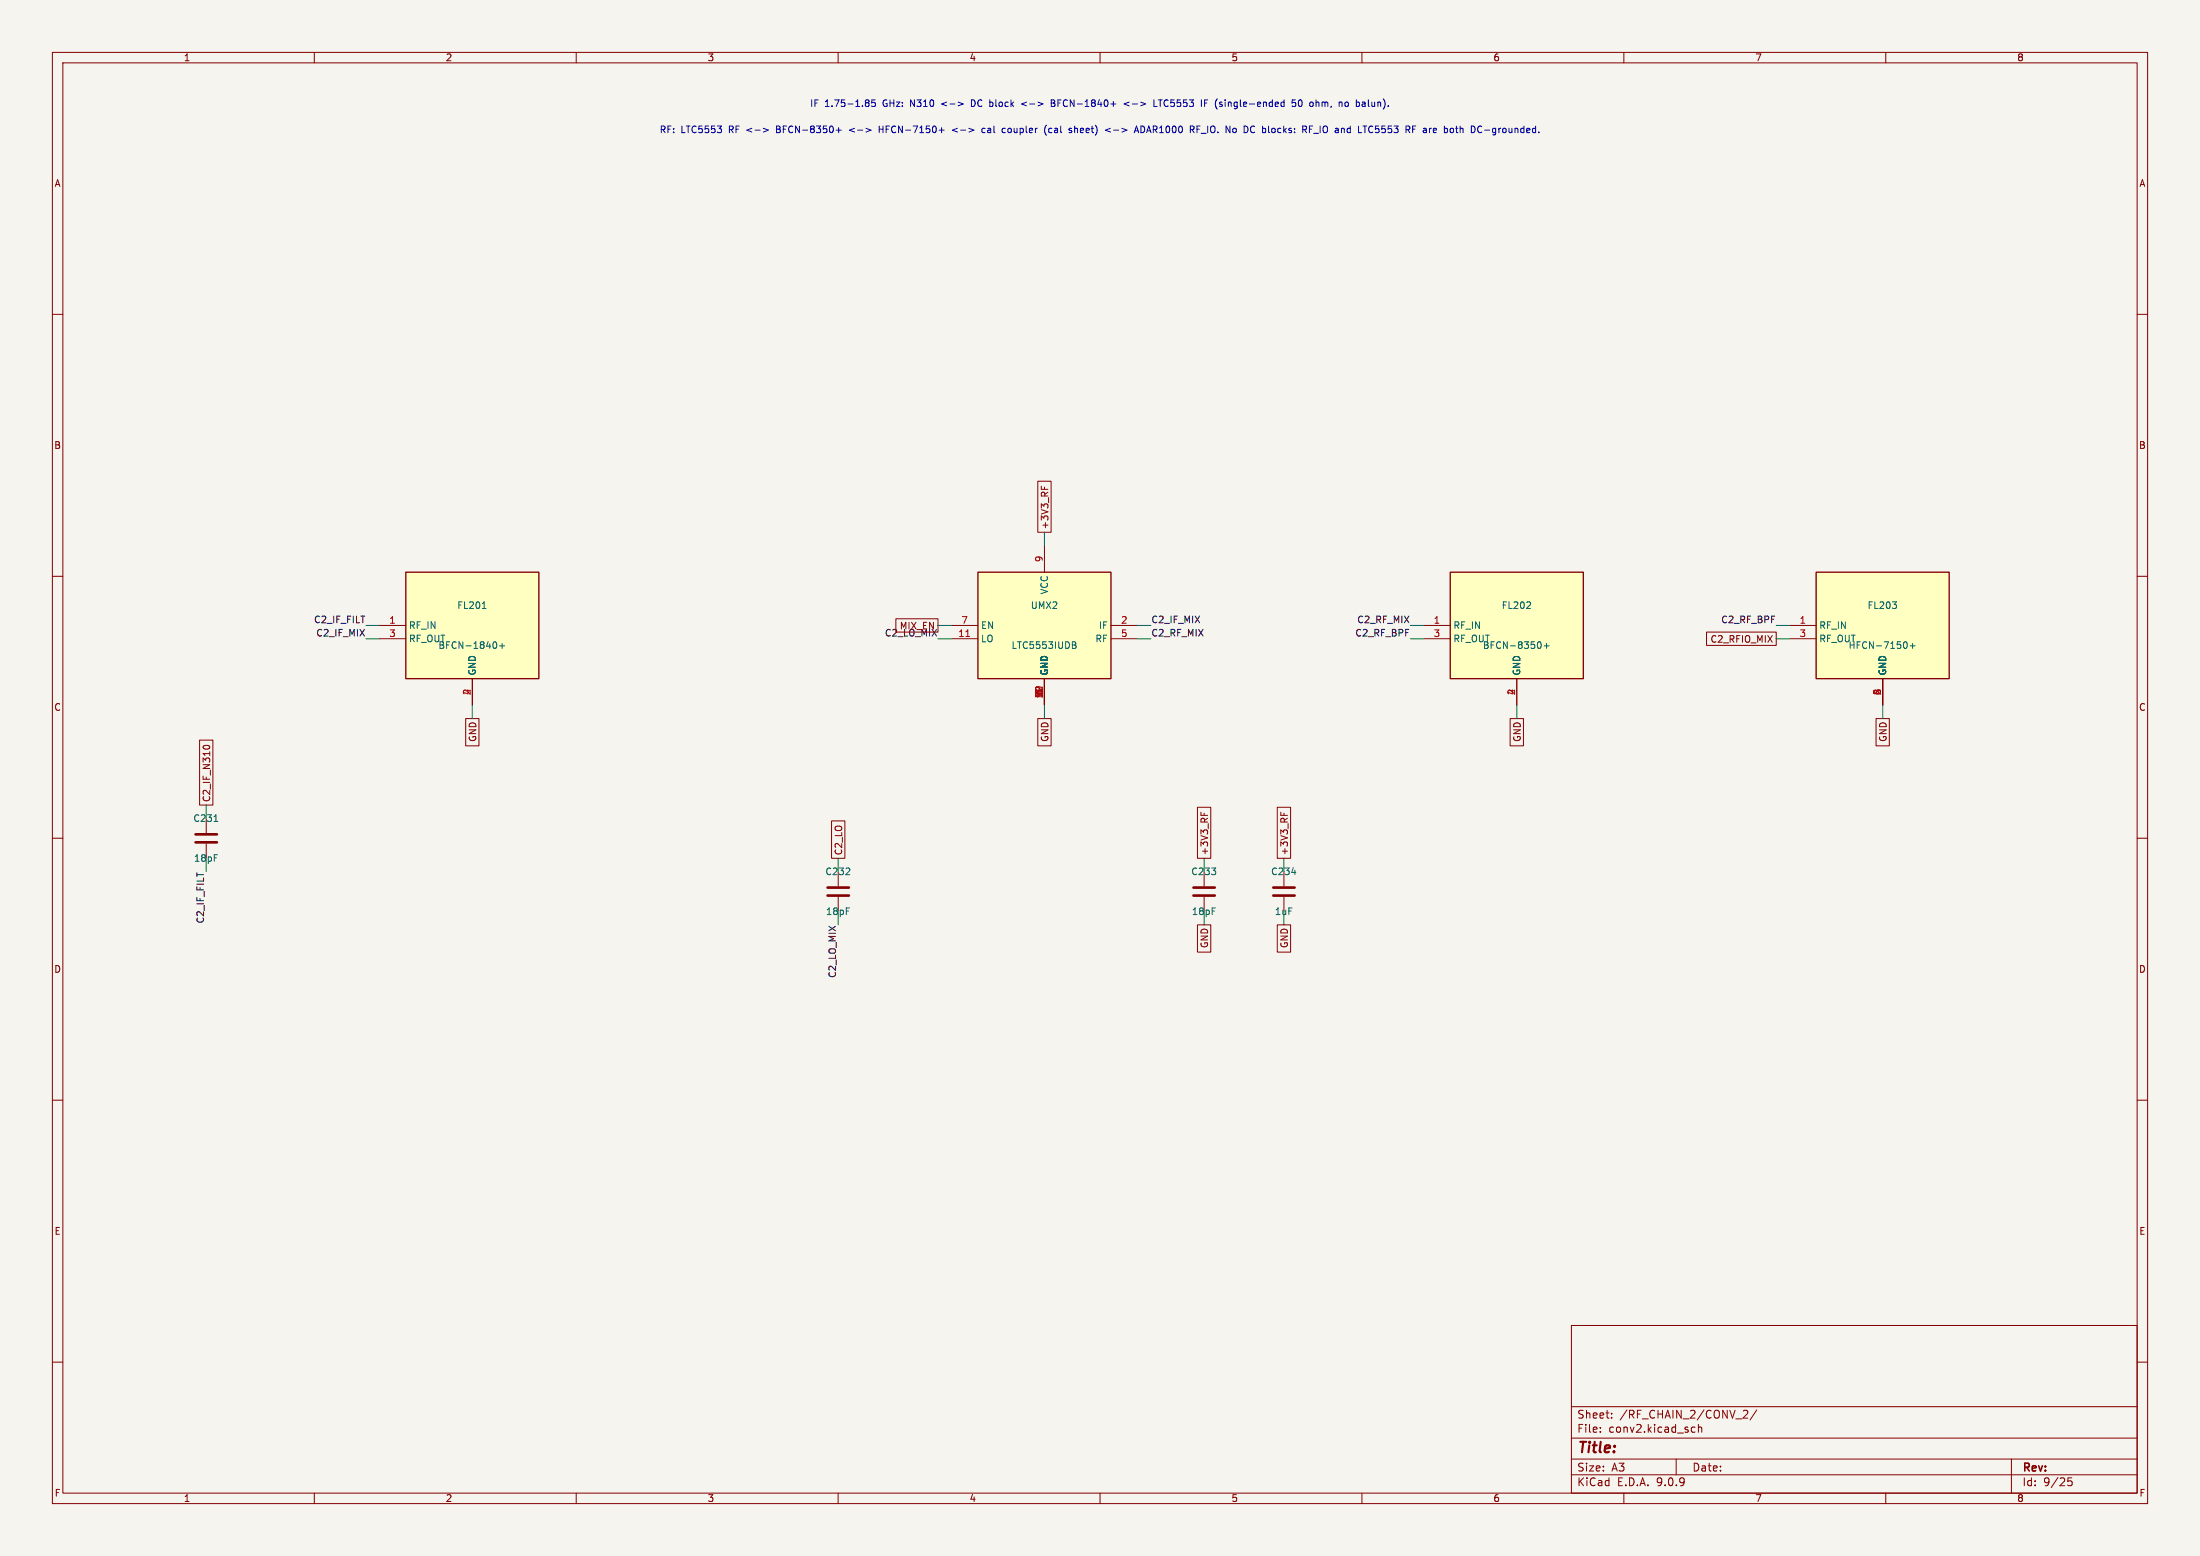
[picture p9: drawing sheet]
(kicad_sch
 (version 20250114)
 (generator "eeschema")
 (generator_version "9.0")
 (paper "A3")
 (lib_symbols
  (symbol "LTC5553"
  (exclude_from_sim no)
  (in_bom yes)
  (on_board yes)
  (property "Reference" "U" (at 0 -1.27 0) (effects (font (size 1.27 1.27))))
  (property "Value" "LTC5553" (at 0 1.27 0) (effects (font (size 1.27 1.27))))
  (property "Footprint" "" (at 0 0 0) (effects (font (size 1.27 1.27)) (hide yes)))
  (property "Datasheet" "https://www.analog.com/media/en/technical-documentation/data-sheets/ltc5553.pdf" (at 0 0 0) (effects (font (size 1.27 1.27)) (hide yes)))
  (symbol "LTC5553_0_1"
   (rectangle (start -12.7 10.16) (end 12.7 -10.16) (stroke (width 0.254) (type default)) (fill (type background))))
  (symbol "LTC5553_1_1"
   (pin input line (at -17.78 0 0) (length 5.08) (name "EN" (effects (font (size 1.27 1.27)))) (number "7" (effects (font (size 1.27 1.27)))))
   (pin input line (at -17.78 -2.54 0) (length 5.08) (name "LO" (effects (font (size 1.27 1.27)))) (number "11" (effects (font (size 1.27 1.27)))))
   (pin bidirectional line (at 17.78 0 180) (length 5.08) (name "IF" (effects (font (size 1.27 1.27)))) (number "2" (effects (font (size 1.27 1.27)))))
   (pin bidirectional line (at 17.78 -2.54 180) (length 5.08) (name "RF" (effects (font (size 1.27 1.27)))) (number "5" (effects (font (size 1.27 1.27)))))
   (pin power_in line (at 0 15.24 270) (length 5.08) (name "VCC" (effects (font (size 1.27 1.27)))) (number "9" (effects (font (size 1.27 1.27)))))
   (pin power_in line (at 0 -15.24 90) (length 5.08) (name "GND" (effects (font (size 1.27 1.27)))) (number "1" (effects (font (size 1.27 1.27)))))
   (pin power_in line (at 0 -15.24 90) (length 5.08) (name "GND" (effects (font (size 1.27 1.27)))) (number "3" (effects (font (size 1.27 1.27)))))
   (pin power_in line (at 0 -15.24 90) (length 5.08) (name "GND" (effects (font (size 1.27 1.27)))) (number "4" (effects (font (size 1.27 1.27)))))
   (pin power_in line (at 0 -15.24 90) (length 5.08) (name "GND" (effects (font (size 1.27 1.27)))) (number "6" (effects (font (size 1.27 1.27)))))
   (pin power_in line (at 0 -15.24 90) (length 5.08) (name "GND" (effects (font (size 1.27 1.27)))) (number "8" (effects (font (size 1.27 1.27)))))
   (pin power_in line (at 0 -15.24 90) (length 5.08) (name "GND" (effects (font (size 1.27 1.27)))) (number "10" (effects (font (size 1.27 1.27)))))
   (pin power_in line (at 0 -15.24 90) (length 5.08) (name "GND" (effects (font (size 1.27 1.27)))) (number "12" (effects (font (size 1.27 1.27)))))
   (pin power_in line (at 0 -15.24 90) (length 5.08) (name "GND" (effects (font (size 1.27 1.27)))) (number "EP" (effects (font (size 1.27 1.27))))))
  (embedded_fonts no))
  (symbol "BFCN-1840+"
  (exclude_from_sim no)
  (in_bom yes)
  (on_board yes)
  (property "Reference" "FL" (at 0 -1.27 0) (effects (font (size 1.27 1.27))))
  (property "Value" "BFCN-1840+" (at 0 1.27 0) (effects (font (size 1.27 1.27))))
  (property "Footprint" "" (at 0 0 0) (effects (font (size 1.27 1.27)) (hide yes)))
  (property "Datasheet" "https://www.minicircuits.com/pdfs/BFCN-1840+.pdf" (at 0 0 0) (effects (font (size 1.27 1.27)) (hide yes)))
  (symbol "BFCN-1840+_0_1"
   (rectangle (start -12.7 10.16) (end 12.7 -10.16) (stroke (width 0.254) (type default)) (fill (type background))))
  (symbol "BFCN-1840+_1_1"
   (pin passive line (at -17.78 0 0) (length 5.08) (name "RF_IN" (effects (font (size 1.27 1.27)))) (number "1" (effects (font (size 1.27 1.27)))))
   (pin passive line (at -17.78 -2.54 0) (length 5.08) (name "RF_OUT" (effects (font (size 1.27 1.27)))) (number "3" (effects (font (size 1.27 1.27)))))
   (pin power_in line (at 0 -15.24 90) (length 5.08) (name "GND" (effects (font (size 1.27 1.27)))) (number "2" (effects (font (size 1.27 1.27)))))
   (pin power_in line (at 0 -15.24 90) (length 5.08) (name "GND" (effects (font (size 1.27 1.27)))) (number "4" (effects (font (size 1.27 1.27))))))
  (embedded_fonts no))
  (symbol "BFCN-8350+"
  (exclude_from_sim no)
  (in_bom yes)
  (on_board yes)
  (property "Reference" "FL" (at 0 -1.27 0) (effects (font (size 1.27 1.27))))
  (property "Value" "BFCN-8350+" (at 0 1.27 0) (effects (font (size 1.27 1.27))))
  (property "Footprint" "" (at 0 0 0) (effects (font (size 1.27 1.27)) (hide yes)))
  (property "Datasheet" "https://www.minicircuits.com/pdfs/BFCN-8350+.pdf" (at 0 0 0) (effects (font (size 1.27 1.27)) (hide yes)))
  (symbol "BFCN-8350+_0_1"
   (rectangle (start -12.7 10.16) (end 12.7 -10.16) (stroke (width 0.254) (type default)) (fill (type background))))
  (symbol "BFCN-8350+_1_1"
   (pin passive line (at -17.78 0 0) (length 5.08) (name "RF_IN" (effects (font (size 1.27 1.27)))) (number "1" (effects (font (size 1.27 1.27)))))
   (pin passive line (at -17.78 -2.54 0) (length 5.08) (name "RF_OUT" (effects (font (size 1.27 1.27)))) (number "3" (effects (font (size 1.27 1.27)))))
   (pin power_in line (at 0 -15.24 90) (length 5.08) (name "GND" (effects (font (size 1.27 1.27)))) (number "2" (effects (font (size 1.27 1.27)))))
   (pin power_in line (at 0 -15.24 90) (length 5.08) (name "GND" (effects (font (size 1.27 1.27)))) (number "4" (effects (font (size 1.27 1.27))))))
  (embedded_fonts no))
  (symbol "HFCN-7150+"
  (exclude_from_sim no)
  (in_bom yes)
  (on_board yes)
  (property "Reference" "FL" (at 0 -1.27 0) (effects (font (size 1.27 1.27))))
  (property "Value" "HFCN-7150+" (at 0 1.27 0) (effects (font (size 1.27 1.27))))
  (property "Footprint" "" (at 0 0 0) (effects (font (size 1.27 1.27)) (hide yes)))
  (property "Datasheet" "https://www.minicircuits.com/pdfs/HFCN-7150+.pdf" (at 0 0 0) (effects (font (size 1.27 1.27)) (hide yes)))
  (symbol "HFCN-7150+_0_1"
   (rectangle (start -12.7 10.16) (end 12.7 -10.16) (stroke (width 0.254) (type default)) (fill (type background))))
  (symbol "HFCN-7150+_1_1"
   (pin passive line (at -17.78 0 0) (length 5.08) (name "RF_IN" (effects (font (size 1.27 1.27)))) (number "1" (effects (font (size 1.27 1.27)))))
   (pin passive line (at -17.78 -2.54 0) (length 5.08) (name "RF_OUT" (effects (font (size 1.27 1.27)))) (number "3" (effects (font (size 1.27 1.27)))))
   (pin power_in line (at 0 -15.24 90) (length 5.08) (name "GND" (effects (font (size 1.27 1.27)))) (number "2" (effects (font (size 1.27 1.27)))))
   (pin power_in line (at 0 -15.24 90) (length 5.08) (name "GND" (effects (font (size 1.27 1.27)))) (number "4" (effects (font (size 1.27 1.27)))))
   (pin power_in line (at 0 -15.24 90) (length 5.08) (name "GND" (effects (font (size 1.27 1.27)))) (number "5" (effects (font (size 1.27 1.27)))))
   (pin power_in line (at 0 -15.24 90) (length 5.08) (name "GND" (effects (font (size 1.27 1.27)))) (number "6" (effects (font (size 1.27 1.27))))))
  (embedded_fonts no))
  (symbol "C"
  (pin_numbers (hide yes))
  (pin_names
   (offset 0.254))
  (exclude_from_sim no)
  (in_bom yes)
  (on_board yes)
  (property "Reference" "C" (at 0.635 2.54 0) (effects (font (size 1.27 1.27)) (justify left)))
  (property "Value" "C" (at 0.635 -2.54 0) (effects (font (size 1.27 1.27)) (justify left)))
  (property "Footprint" "" (at 0.9652 -3.81 0) (effects (font (size 1.27 1.27)) (hide yes)))
  (property "Datasheet" "~" (at 0 0 0) (effects (font (size 1.27 1.27)) (hide yes)))
  (property "Description" "Unpolarized capacitor" (at 0 0 0) (effects (font (size 1.27 1.27)) (hide yes)))
  (symbol "C_0_1"
   (polyline (pts (xy -2.032 0.762) (xy 2.032 0.762)) (stroke (width 0.508) (type default)) (fill (type none)))
   (polyline (pts (xy -2.032 -0.762) (xy 2.032 -0.762)) (stroke (width 0.508) (type default)) (fill (type none))))
  (symbol "C_1_1"
   (pin passive line (at 0 3.81 270) (length 2.794) (name "~" (effects (font (size 1.27 1.27)))) (number "1" (effects (font (size 1.27 1.27)))))
   (pin passive line (at 0 -3.81 90) (length 2.794) (name "~" (effects (font (size 1.27 1.27)))) (number "2" (effects (font (size 1.27 1.27))))))
  (embedded_fonts no)))
 (symbol
 (lib_name "LTC5553")
 (lib_id "openru_x6:LTC5553")
 (at 199.39 119.38 0)
 (unit 1)
 (exclude_from_sim no)
 (in_bom yes)
 (on_board yes)
 (dnp no)
 (property "Reference" "UMX2"
  (at 199.39 115.57 0)
  (effects (font (size 1.27 1.27))))
 (property "Value" "LTC5553IUDB"
  (at 199.39 123.19 0)
  (effects (font (size 1.27 1.27))))
 (property "Footprint" ""
  (at 199.39 119.38 0)
  (effects (font (size 1.27 1.27)) (hide yes)))
 (property "Datasheet" "~"
  (at 199.39 119.38 0)
  (effects (font (size 1.27 1.27)) (hide yes)))
 (property "MPN" "LTC5553IUDB#PBF"
 (id 0)
 (at 199.39 119.38 0)
 (effects
  (font (size 1.27 1.27))
  (hide yes)))
 (pin "1")
 (pin "10")
 (pin "11")
 (pin "12")
 (pin "2")
 (pin "3")
 (pin "4")
 (pin "5")
 (pin "6")
 (pin "7")
 (pin "8")
 (pin "9")
 (pin "EP")
 (instances
  (project "openru_x6_tile" (path "" (reference "UMX2") (unit 1)))))
 (symbol
 (lib_name "BFCN-1840+")
 (lib_id "openru_x6:BFCN-1840+")
 (at 90.17 119.38 0)
 (unit 1)
 (exclude_from_sim no)
 (in_bom yes)
 (on_board yes)
 (dnp no)
 (property "Reference" "FL201"
  (at 90.17 115.57 0)
  (effects (font (size 1.27 1.27))))
 (property "Value" "BFCN-1840+"
  (at 90.17 123.19 0)
  (effects (font (size 1.27 1.27))))
 (property "Footprint" ""
  (at 90.17 119.38 0)
  (effects (font (size 1.27 1.27)) (hide yes)))
 (property "Datasheet" "~"
  (at 90.17 119.38 0)
  (effects (font (size 1.27 1.27)) (hide yes)))
 (property "MPN" "BFCN-1840+"
 (id 0)
 (at 90.17 119.38 0)
 (effects
  (font (size 1.27 1.27))
  (hide yes)))
 (pin "1")
 (pin "2")
 (pin "3")
 (pin "4")
 (instances
  (project "openru_x6_tile" (path "" (reference "FL201") (unit 1)))))
 (symbol
 (lib_name "BFCN-8350+")
 (lib_id "openru_x6:BFCN-8350+")
 (at 289.56 119.38 0)
 (unit 1)
 (exclude_from_sim no)
 (in_bom yes)
 (on_board yes)
 (dnp no)
 (property "Reference" "FL202"
  (at 289.56 115.57 0)
  (effects (font (size 1.27 1.27))))
 (property "Value" "BFCN-8350+"
  (at 289.56 123.19 0)
  (effects (font (size 1.27 1.27))))
 (property "Footprint" ""
  (at 289.56 119.38 0)
  (effects (font (size 1.27 1.27)) (hide yes)))
 (property "Datasheet" "~"
  (at 289.56 119.38 0)
  (effects (font (size 1.27 1.27)) (hide yes)))
 (property "MPN" "BFCN-8350+"
 (id 0)
 (at 289.56 119.38 0)
 (effects
  (font (size 1.27 1.27))
  (hide yes)))
 (pin "1")
 (pin "2")
 (pin "3")
 (pin "4")
 (instances
  (project "openru_x6_tile" (path "" (reference "FL202") (unit 1)))))
 (symbol
 (lib_name "HFCN-7150+")
 (lib_id "openru_x6:HFCN-7150+")
 (at 359.41 119.38 0)
 (unit 1)
 (exclude_from_sim no)
 (in_bom yes)
 (on_board yes)
 (dnp no)
 (property "Reference" "FL203"
  (at 359.41 115.57 0)
  (effects (font (size 1.27 1.27))))
 (property "Value" "HFCN-7150+"
  (at 359.41 123.19 0)
  (effects (font (size 1.27 1.27))))
 (property "Footprint" ""
  (at 359.41 119.38 0)
  (effects (font (size 1.27 1.27)) (hide yes)))
 (property "Datasheet" "~"
  (at 359.41 119.38 0)
  (effects (font (size 1.27 1.27)) (hide yes)))
 (property "MPN" "HFCN-7150+"
 (id 0)
 (at 359.41 119.38 0)
 (effects
  (font (size 1.27 1.27))
  (hide yes)))
 (pin "1")
 (pin "2")
 (pin "3")
 (pin "4")
 (pin "5")
 (pin "6")
 (instances
  (project "openru_x6_tile" (path "" (reference "FL203") (unit 1)))))
 (symbol
 (lib_name "C")
 (lib_id "Device:C")
 (at 39.37 160.02 0)
 (unit 1)
 (exclude_from_sim no)
 (in_bom yes)
 (on_board yes)
 (dnp no)
 (property "Reference" "C231"
  (at 39.37 156.21 0)
  (effects (font (size 1.27 1.27))))
 (property "Value" "18pF"
  (at 39.37 163.83 0)
  (effects (font (size 1.27 1.27))))
 (property "Footprint" "Capacitor_SMD:C_0402_1005Metric"
  (at 39.37 160.02 0)
  (effects (font (size 1.27 1.27)) (hide yes)))
 (property "Datasheet" "~"
  (at 39.37 160.02 0)
  (effects (font (size 1.27 1.27)) (hide yes)))
 (property "MPN" "GJM1555C1H180FB01"
 (id 0)
 (at 39.37 160.02 0)
 (effects
  (font (size 1.27 1.27))
  (hide yes)))
 (pin "1")
 (pin "2")
 (instances
  (project "openru_x6_tile" (path "" (reference "C231") (unit 1)))))
 (symbol
 (lib_name "C")
 (lib_id "Device:C")
 (at 160.02 170.18 0)
 (unit 1)
 (exclude_from_sim no)
 (in_bom yes)
 (on_board yes)
 (dnp no)
 (property "Reference" "C232"
  (at 160.02 166.37 0)
  (effects (font (size 1.27 1.27))))
 (property "Value" "18pF"
  (at 160.02 173.99 0)
  (effects (font (size 1.27 1.27))))
 (property "Footprint" "Capacitor_SMD:C_0402_1005Metric"
  (at 160.02 170.18 0)
  (effects (font (size 1.27 1.27)) (hide yes)))
 (property "Datasheet" "~"
  (at 160.02 170.18 0)
  (effects (font (size 1.27 1.27)) (hide yes)))
 (property "MPN" "0402ZK180GBS"
 (id 0)
 (at 160.02 170.18 0)
 (effects
  (font (size 1.27 1.27))
  (hide yes)))
 (pin "1")
 (pin "2")
 (instances
  (project "openru_x6_tile" (path "" (reference "C232") (unit 1)))))
 (symbol
 (lib_name "C")
 (lib_id "Device:C")
 (at 229.87 170.18 0)
 (unit 1)
 (exclude_from_sim no)
 (in_bom yes)
 (on_board yes)
 (dnp no)
 (property "Reference" "C233"
  (at 229.87 166.37 0)
  (effects (font (size 1.27 1.27))))
 (property "Value" "18pF"
  (at 229.87 173.99 0)
  (effects (font (size 1.27 1.27))))
 (property "Footprint" "Capacitor_SMD:C_0402_1005Metric"
  (at 229.87 170.18 0)
  (effects (font (size 1.27 1.27)) (hide yes)))
 (property "Datasheet" "~"
  (at 229.87 170.18 0)
  (effects (font (size 1.27 1.27)) (hide yes)))
 (property "MPN" "GJM1555C1H180FB01"
 (id 0)
 (at 229.87 170.18 0)
 (effects
  (font (size 1.27 1.27))
  (hide yes)))
 (pin "1")
 (pin "2")
 (instances
  (project "openru_x6_tile" (path "" (reference "C233") (unit 1)))))
 (symbol
 (lib_name "C")
 (lib_id "Device:C")
 (at 245.11 170.18 0)
 (unit 1)
 (exclude_from_sim no)
 (in_bom yes)
 (on_board yes)
 (dnp no)
 (property "Reference" "C234"
  (at 245.11 166.37 0)
  (effects (font (size 1.27 1.27))))
 (property "Value" "1uF"
  (at 245.11 173.99 0)
  (effects (font (size 1.27 1.27))))
 (property "Footprint" "Capacitor_SMD:C_0603_1608Metric"
  (at 245.11 170.18 0)
  (effects (font (size 1.27 1.27)) (hide yes)))
 (property "Datasheet" "~"
  (at 245.11 170.18 0)
  (effects (font (size 1.27 1.27)) (hide yes)))
 (property "MPN" "GRM188R71A105KA61"
 (id 0)
 (at 245.11 170.18 0)
 (effects
  (font (size 1.27 1.27))
  (hide yes)))
 (pin "1")
 (pin "2")
 (instances
  (project "openru_x6_tile" (path "" (reference "C234") (unit 1)))))
 (text "IF 1.75-1.85 GHz: N310 <-> DC block <-> BFCN-1840+ <-> LTC5553 IF (single-ended 50 ohm, no balun)."
 (at 210 20 0)
 (effects
  (font (size 1.27 1.27))))
 (text "RF: LTC5553 RF <-> BFCN-8350+ <-> HFCN-7150+ <-> cal coupler (cal sheet) <-> ADAR1000 RF_IO. No DC blocks: RF_IO and LTC5553 RF are both DC-grounded."
 (at 210 25 0)
 (effects
  (font (size 1.27 1.27))))
 (wire
 (pts
  (xy 39.37 156.21) (xy 39.37 153.67))
 (stroke
  (width 0)
  (type default)))
 (wire
 (pts
  (xy 39.37 163.83) (xy 39.37 166.37))
 (stroke
  (width 0)
  (type default)))
 (wire
 (pts
  (xy 72.39 119.38) (xy 69.85 119.38))
 (stroke
  (width 0)
  (type default)))
 (wire
 (pts
  (xy 72.39 121.92) (xy 69.85 121.92))
 (stroke
  (width 0)
  (type default)))
 (wire
 (pts
  (xy 217.17 119.38) (xy 219.71 119.38))
 (stroke
  (width 0)
  (type default)))
 (wire
 (pts
  (xy 217.17 121.92) (xy 219.71 121.92))
 (stroke
  (width 0)
  (type default)))
 (wire
 (pts
  (xy 271.78 119.38) (xy 269.24 119.38))
 (stroke
  (width 0)
  (type default)))
 (wire
 (pts
  (xy 271.78 121.92) (xy 269.24 121.92))
 (stroke
  (width 0)
  (type default)))
 (wire
 (pts
  (xy 341.63 119.38) (xy 339.09 119.38))
 (stroke
  (width 0)
  (type default)))
 (wire
 (pts
  (xy 341.63 121.92) (xy 339.09 121.92))
 (stroke
  (width 0)
  (type default)))
 (wire
 (pts
  (xy 160.02 166.37) (xy 160.02 163.83))
 (stroke
  (width 0)
  (type default)))
 (wire
 (pts
  (xy 160.02 173.99) (xy 160.02 176.53))
 (stroke
  (width 0)
  (type default)))
 (wire
 (pts
  (xy 181.61 121.92) (xy 179.07 121.92))
 (stroke
  (width 0)
  (type default)))
 (wire
 (pts
  (xy 229.87 166.37) (xy 229.87 163.83))
 (stroke
  (width 0)
  (type default)))
 (wire
 (pts
  (xy 245.11 166.37) (xy 245.11 163.83))
 (stroke
  (width 0)
  (type default)))
 (wire
 (pts
  (xy 199.39 104.14) (xy 199.39 101.6))
 (stroke
  (width 0)
  (type default)))
 (wire
 (pts
  (xy 229.87 173.99) (xy 229.87 176.53))
 (stroke
  (width 0)
  (type default)))
 (wire
 (pts
  (xy 245.11 173.99) (xy 245.11 176.53))
 (stroke
  (width 0)
  (type default)))
 (wire
 (pts
  (xy 199.39 134.62) (xy 199.39 137.16))
 (stroke
  (width 0)
  (type default)))
 (wire
 (pts
  (xy 90.17 134.62) (xy 90.17 137.16))
 (stroke
  (width 0)
  (type default)))
 (wire
 (pts
  (xy 289.56 134.62) (xy 289.56 137.16))
 (stroke
  (width 0)
  (type default)))
 (wire
 (pts
  (xy 359.41 134.62) (xy 359.41 137.16))
 (stroke
  (width 0)
  (type default)))
 (wire
 (pts
  (xy 181.61 119.38) (xy 179.07 119.38))
 (stroke
  (width 0)
  (type default)))
 (global_label "C2_IF_N310"
  (shape passive)
  (at 39.37 153.67 90)
  (effects (font (size 1.27 1.27)) (justify left)))
 (global_label "C2_RFIO_MIX"
  (shape passive)
  (at 339.09 121.92 180)
  (effects (font (size 1.27 1.27)) (justify right)))
 (global_label "C2_LO"
  (shape passive)
  (at 160.02 163.83 90)
  (effects (font (size 1.27 1.27)) (justify left)))
 (global_label "+3V3_RF"
  (shape passive)
  (at 229.87 163.83 90)
  (effects (font (size 1.27 1.27)) (justify left)))
 (global_label "+3V3_RF"
  (shape passive)
  (at 245.11 163.83 90)
  (effects (font (size 1.27 1.27)) (justify left)))
 (global_label "+3V3_RF"
  (shape passive)
  (at 199.39 101.6 90)
  (effects (font (size 1.27 1.27)) (justify left)))
 (global_label "GND"
  (shape passive)
  (at 229.87 176.53 270)
  (effects (font (size 1.27 1.27)) (justify right)))
 (global_label "GND"
  (shape passive)
  (at 245.11 176.53 270)
  (effects (font (size 1.27 1.27)) (justify right)))
 (global_label "GND"
  (shape passive)
  (at 199.39 137.16 270)
  (effects (font (size 1.27 1.27)) (justify right)))
 (global_label "GND"
  (shape passive)
  (at 90.17 137.16 270)
  (effects (font (size 1.27 1.27)) (justify right)))
 (global_label "GND"
  (shape passive)
  (at 289.56 137.16 270)
  (effects (font (size 1.27 1.27)) (justify right)))
 (global_label "GND"
  (shape passive)
  (at 359.41 137.16 270)
  (effects (font (size 1.27 1.27)) (justify right)))
 (global_label "MIX_EN"
  (shape passive)
  (at 179.07 119.38 180)
  (effects (font (size 1.27 1.27)) (justify right)))
 (label "C2_IF_FILT"
  (at 39.37 166.37 270)
  (effects (font (size 1.27 1.27)) (justify right bottom)))
 (label "C2_IF_FILT"
  (at 69.85 119.38 180)
  (effects (font (size 1.27 1.27)) (justify right bottom)))
 (label "C2_IF_MIX"
  (at 69.85 121.92 180)
  (effects (font (size 1.27 1.27)) (justify right bottom)))
 (label "C2_IF_MIX"
  (at 219.71 119.38 0)
  (effects (font (size 1.27 1.27)) (justify left bottom)))
 (label "C2_RF_MIX"
  (at 219.71 121.92 0)
  (effects (font (size 1.27 1.27)) (justify left bottom)))
 (label "C2_RF_MIX"
  (at 269.24 119.38 180)
  (effects (font (size 1.27 1.27)) (justify right bottom)))
 (label "C2_RF_BPF"
  (at 269.24 121.92 180)
  (effects (font (size 1.27 1.27)) (justify right bottom)))
 (label "C2_RF_BPF"
  (at 339.09 119.38 180)
  (effects (font (size 1.27 1.27)) (justify right bottom)))
 (label "C2_LO_MIX"
  (at 160.02 176.53 270)
  (effects (font (size 1.27 1.27)) (justify right bottom)))
 (label "C2_LO_MIX"
  (at 179.07 121.92 180)
  (effects (font (size 1.27 1.27)) (justify right bottom)))
 (sheet_instances
  (path ""
   (page "1")))
 (embedded_fonts no))
